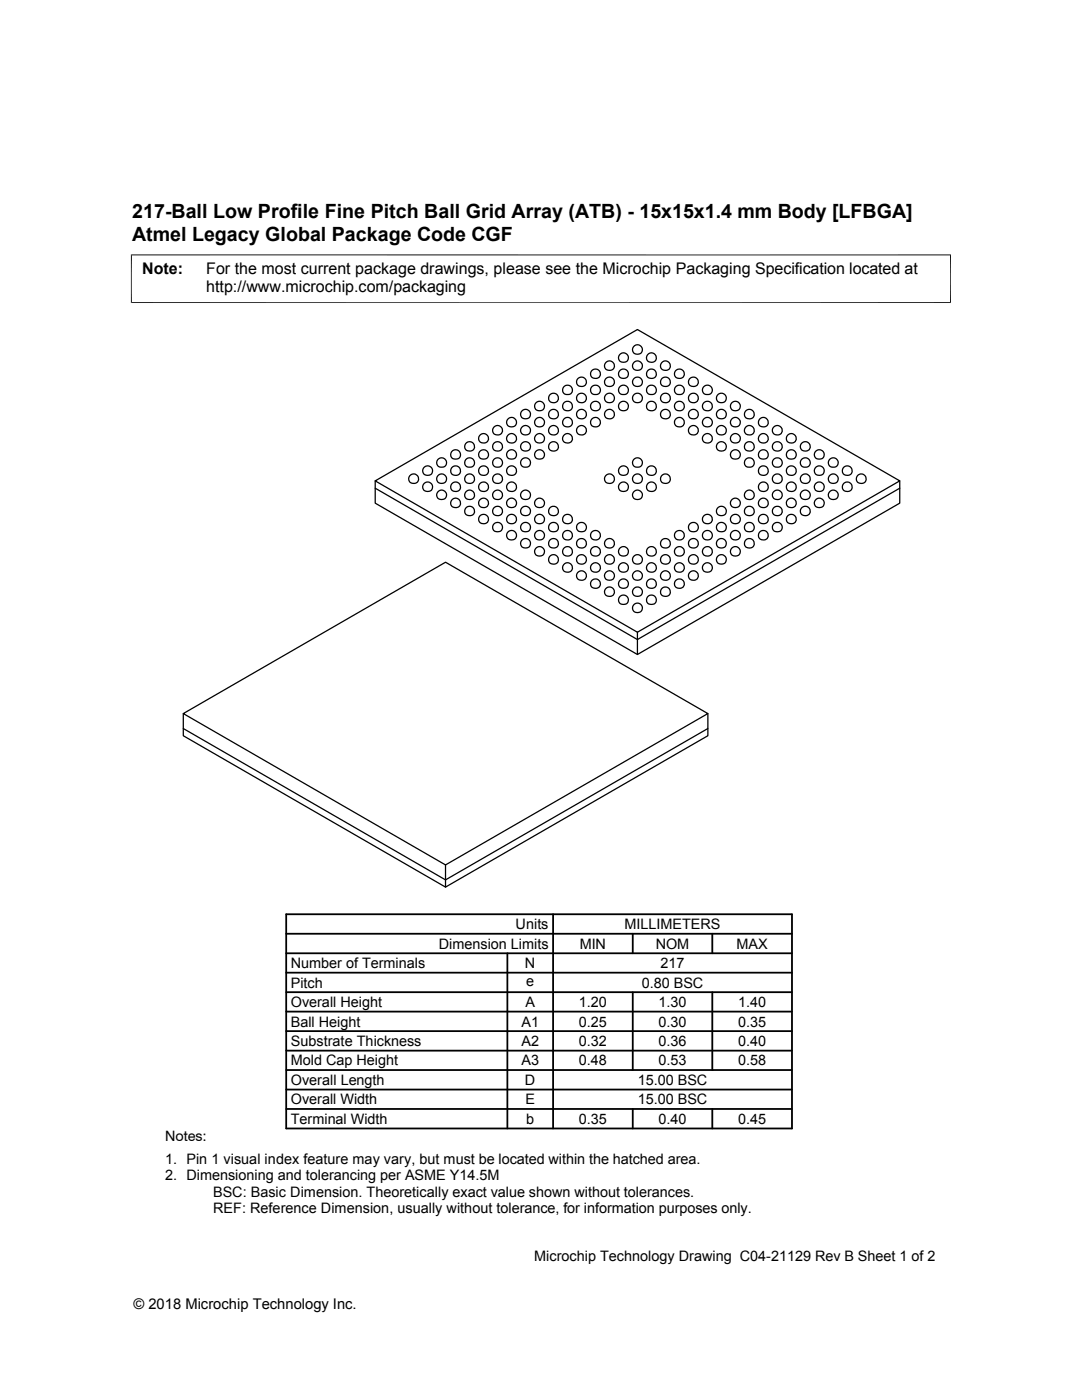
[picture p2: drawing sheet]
<svg xmlns="http://www.w3.org/2000/svg" width="216mm" height="279mm" viewBox="0 0 216 279" stroke-linecap="round" stroke-linejoin="round" font-family="sans-serif">
<g fill="none" stroke="#000" stroke-width=".25">
<path d="M74.9 96l52.3-30.2 52.3 30.2-52.3 30.2zM74.9 96v4.4l52.3 30.2 52.3-30.2v-4.4M74.9 97.4l52.3 30.2 52.3-30.2M127.2 126.2v4.4M36.6 142.4l52.3-30.2 52.3 30.2-52.3 30.2zM36.6 142.4v4.4l52.3 30.2 52.3-30.2v-4.4M36.6 145.4l52.3 30.2 52.3-30.2M88.9 172.6v4.4"/>
<circle cx="110.5" cy="79.5" r=".99"/>
<circle cx="113.3" cy="77.9" r=".98"/>
<circle cx="116" cy="79.5" r=".98"/>
<circle cx="116" cy="76.2" r=".98"/>
<circle cx="118.8" cy="77.8" r=".98"/>
<circle cx="118.8" cy="74.6" r=".98"/>
<circle cx="121.6" cy="79.5" r=".98"/>
<circle cx="121.6" cy="73" r=".98"/>
<circle cx="121.6" cy="76.2" r=".98"/>
<circle cx="124.4" cy="77.8" r=".98"/>
<circle cx="124.4" cy="71.4" r=".98"/>
<circle cx="124.4" cy="74.6" r=".98"/>
<circle cx="127.2" cy="69.8" r=".98"/>
<circle cx="127.2" cy="79.5" r=".98"/>
<circle cx="127.2" cy="73" r=".98"/>
<circle cx="127.2" cy="76.2" r=".98"/>
<circle cx="130" cy="71.4" r=".98"/>
<circle cx="130" cy="77.9" r=".98"/>
<circle cx="130" cy="74.6" r=".98"/>
<circle cx="132.8" cy="79.5" r=".99"/>
<circle cx="132.8" cy="73" r=".98"/>
<circle cx="132.8" cy="76.2" r=".98"/>
<circle cx="135.6" cy="77.8" r=".98"/>
<circle cx="135.6" cy="74.6" r=".98"/>
<circle cx="138.4" cy="79.5" r=".98"/>
<circle cx="138.4" cy="76.2" r=".98"/>
<circle cx="141.2" cy="77.8" r=".98"/>
<circle cx="144" cy="79.5" r=".98"/>
<circle cx="82.6" cy="95.6" r=".98"/>
<circle cx="85.3" cy="94" r=".98"/>
<circle cx="85.3" cy="97.2" r=".98"/>
<circle cx="88.1" cy="92.3" r=".98"/>
<circle cx="88.1" cy="95.6" r=".98"/>
<circle cx="88.1" cy="98.8" r=".98"/>
<circle cx="90.9" cy="94" r=".99"/>
<circle cx="90.9" cy="97.2" r=".98"/>
<circle cx="90.9" cy="90.7" r=".98"/>
<circle cx="93.7" cy="95.6" r=".98"/>
<circle cx="93.7" cy="98.8" r=".98"/>
<circle cx="93.7" cy="92.4" r=".98"/>
<circle cx="93.7" cy="89.1" r=".98"/>
<circle cx="96.5" cy="90.7" r=".98"/>
<circle cx="96.5" cy="94" r=".98"/>
<circle cx="96.5" cy="97.2" r=".98"/>
<circle cx="96.5" cy="87.5" r=".98"/>
<circle cx="99.3" cy="92.3" r=".98"/>
<circle cx="99.3" cy="95.6" r=".98"/>
<circle cx="99.3" cy="98.8" r=".98"/>
<circle cx="99.3" cy="85.9" r=".98"/>
<circle cx="99.3" cy="89.1" r=".98"/>
<circle cx="102.1" cy="90.7" r=".98"/>
<circle cx="102.1" cy="84.3" r=".98"/>
<circle cx="102.1" cy="94" r=".99"/>
<circle cx="102.1" cy="97.2" r=".98"/>
<circle cx="102.1" cy="87.5" r=".98"/>
<circle cx="104.9" cy="92.3" r=".98"/>
<circle cx="104.9" cy="82.7" r=".98"/>
<circle cx="104.9" cy="98.8" r=".98"/>
<circle cx="104.9" cy="85.9" r=".98"/>
<circle cx="104.9" cy="89.1" r=".98"/>
<circle cx="107.7" cy="90.7" r=".98"/>
<circle cx="107.7" cy="81.1" r=".98"/>
<circle cx="107.7" cy="84.3" r=".98"/>
<circle cx="107.7" cy="87.5" r=".98"/>
<circle cx="110.5" cy="82.7" r=".98"/>
<circle cx="110.5" cy="85.9" r=".98"/>
<circle cx="110.5" cy="89.1" r=".98"/>
<circle cx="113.2" cy="81.1" r=".99"/>
<circle cx="113.3" cy="84.3" r=".98"/>
<circle cx="113.3" cy="87.5" r=".98"/>
<circle cx="116" cy="82.7" r=".98"/>
<circle cx="116" cy="85.9" r=".98"/>
<circle cx="118.8" cy="81.1" r=".98"/>
<circle cx="118.8" cy="84.3" r=".98"/>
<circle cx="121.6" cy="95.6" r=".98"/>
<circle cx="121.6" cy="82.7" r=".98"/>
<circle cx="124.4" cy="94" r=".98"/>
<circle cx="124.4" cy="81.1" r=".98"/>
<circle cx="124.4" cy="97.2" r=".98"/>
<circle cx="127.2" cy="92.3" r=".98"/>
<circle cx="127.2" cy="95.6" r=".98"/>
<circle cx="127.2" cy="98.8" r=".98"/>
<circle cx="130" cy="94" r=".99"/>
<circle cx="130" cy="81.1" r=".99"/>
<circle cx="130" cy="97.2" r=".98"/>
<circle cx="132.8" cy="95.6" r=".98"/>
<circle cx="132.8" cy="82.7" r=".98"/>
<circle cx="135.6" cy="81.1" r=".98"/>
<circle cx="135.6" cy="84.3" r=".98"/>
<circle cx="138.4" cy="82.7" r=".98"/>
<circle cx="138.4" cy="85.9" r=".98"/>
<circle cx="141.2" cy="84.3" r=".98"/>
<circle cx="141.2" cy="81.1" r=".99"/>
<circle cx="141.2" cy="87.5" r=".98"/>
<circle cx="144" cy="82.7" r=".98"/>
<circle cx="144" cy="85.9" r=".98"/>
<circle cx="144" cy="89.1" r=".98"/>
<circle cx="146.7" cy="81.1" r=".98"/>
<circle cx="146.7" cy="90.7" r=".98"/>
<circle cx="146.7" cy="84.3" r=".98"/>
<circle cx="146.8" cy="87.5" r=".98"/>
<circle cx="149.5" cy="82.7" r=".98"/>
<circle cx="149.5" cy="98.8" r=".98"/>
<circle cx="149.5" cy="85.9" r=".98"/>
<circle cx="149.5" cy="92.4" r=".98"/>
<circle cx="149.5" cy="89.1" r=".98"/>
<circle cx="152.3" cy="94" r=".99"/>
<circle cx="152.3" cy="97.2" r=".98"/>
<circle cx="152.3" cy="84.3" r=".98"/>
<circle cx="152.3" cy="90.7" r=".98"/>
<circle cx="152.3" cy="87.5" r=".98"/>
<circle cx="155.1" cy="92.3" r=".98"/>
<circle cx="155.1" cy="95.6" r=".98"/>
<circle cx="155.1" cy="85.9" r=".98"/>
<circle cx="155.1" cy="98.8" r=".98"/>
<circle cx="155.1" cy="89.1" r=".98"/>
<circle cx="157.9" cy="90.7" r=".98"/>
<circle cx="157.9" cy="94" r=".98"/>
<circle cx="157.9" cy="97.2" r=".98"/>
<circle cx="157.9" cy="87.5" r=".98"/>
<circle cx="160.7" cy="92.3" r=".98"/>
<circle cx="160.7" cy="98.8" r=".98"/>
<circle cx="160.7" cy="95.6" r=".98"/>
<circle cx="160.7" cy="89.1" r=".98"/>
<circle cx="163.5" cy="94" r=".98"/>
<circle cx="163.5" cy="90.7" r=".98"/>
<circle cx="163.5" cy="97.2" r=".98"/>
<circle cx="166.3" cy="92.3" r=".98"/>
<circle cx="166.3" cy="95.6" r=".98"/>
<circle cx="166.3" cy="98.8" r=".98"/>
<circle cx="169.1" cy="94" r=".99"/>
<circle cx="169.1" cy="97.2" r=".98"/>
<circle cx="171.9" cy="95.6" r=".98"/>
<circle cx="90.9" cy="100.4" r=".98"/>
<circle cx="93.7" cy="102" r=".98"/>
<circle cx="96.5" cy="100.4" r=".98"/>
<circle cx="96.5" cy="103.6" r=".98"/>
<circle cx="99.3" cy="105.2" r=".98"/>
<circle cx="99.3" cy="102" r=".98"/>
<circle cx="102.1" cy="106.8" r=".98"/>
<circle cx="102.1" cy="100.4" r=".98"/>
<circle cx="102.1" cy="103.6" r=".98"/>
<circle cx="104.9" cy="108.5" r=".98"/>
<circle cx="104.9" cy="105.2" r=".98"/>
<circle cx="104.9" cy="102" r=".98"/>
<circle cx="107.7" cy="110.1" r=".98"/>
<circle cx="107.7" cy="106.8" r=".98"/>
<circle cx="107.7" cy="100.4" r=".98"/>
<circle cx="107.7" cy="103.6" r=".98"/>
<circle cx="110.5" cy="108.5" r=".99"/>
<circle cx="110.5" cy="111.7" r=".98"/>
<circle cx="110.5" cy="105.2" r=".98"/>
<circle cx="110.5" cy="102" r=".98"/>
<circle cx="113.2" cy="106.8" r=".99"/>
<circle cx="113.2" cy="110.1" r=".98"/>
<circle cx="113.3" cy="113.3" r=".98"/>
<circle cx="113.3" cy="103.6" r=".98"/>
<circle cx="116" cy="105.2" r=".98"/>
<circle cx="116" cy="108.5" r=".98"/>
<circle cx="116" cy="111.7" r=".98"/>
<circle cx="116" cy="114.9" r=".98"/>
<circle cx="118.8" cy="106.8" r=".98"/>
<circle cx="118.8" cy="110.1" r=".98"/>
<circle cx="118.8" cy="113.3" r=".98"/>
<circle cx="118.8" cy="116.5" r=".98"/>
<circle cx="121.6" cy="114.9" r=".98"/>
<circle cx="121.6" cy="108.5" r=".99"/>
<circle cx="121.6" cy="111.7" r=".98"/>
<circle cx="121.6" cy="118.1" r=".98"/>
<circle cx="124.4" cy="119.7" r=".98"/>
<circle cx="124.4" cy="110.1" r=".98"/>
<circle cx="124.4" cy="113.3" r=".98"/>
<circle cx="124.4" cy="116.5" r=".98"/>
<circle cx="127.2" cy="111.7" r=".98"/>
<circle cx="127.2" cy="114.9" r=".98"/>
<circle cx="127.2" cy="118.1" r=".98"/>
<circle cx="130" cy="110.1" r=".98"/>
<circle cx="130" cy="113.3" r=".98"/>
<circle cx="130" cy="119.7" r=".98"/>
<circle cx="130" cy="116.5" r=".98"/>
<circle cx="132.8" cy="108.5" r=".99"/>
<circle cx="132.8" cy="111.7" r=".98"/>
<circle cx="132.8" cy="114.9" r=".98"/>
<circle cx="132.8" cy="118.1" r=".98"/>
<circle cx="135.6" cy="106.8" r=".98"/>
<circle cx="135.6" cy="110.1" r=".98"/>
<circle cx="135.6" cy="113.3" r=".98"/>
<circle cx="135.6" cy="116.5" r=".98"/>
<circle cx="138.4" cy="105.2" r=".98"/>
<circle cx="138.4" cy="108.5" r=".98"/>
<circle cx="138.4" cy="111.7" r=".98"/>
<circle cx="138.4" cy="114.9" r=".98"/>
<circle cx="141.2" cy="106.8" r=".98"/>
<circle cx="141.2" cy="113.3" r=".98"/>
<circle cx="141.2" cy="110.1" r=".98"/>
<circle cx="141.2" cy="103.6" r=".98"/>
<circle cx="144" cy="108.5" r=".98"/>
<circle cx="144" cy="105.2" r=".98"/>
<circle cx="144" cy="111.7" r=".98"/>
<circle cx="144" cy="102" r=".98"/>
<circle cx="146.7" cy="106.8" r=".98"/>
<circle cx="146.7" cy="110.1" r=".98"/>
<circle cx="146.7" cy="100.4" r=".98"/>
<circle cx="146.8" cy="103.6" r=".98"/>
<circle cx="149.5" cy="108.5" r=".99"/>
<circle cx="149.5" cy="105.2" r=".98"/>
<circle cx="149.5" cy="102" r=".98"/>
<circle cx="152.3" cy="106.8" r=".99"/>
<circle cx="152.3" cy="100.4" r=".98"/>
<circle cx="152.3" cy="103.6" r=".98"/>
<circle cx="155.1" cy="105.2" r=".98"/>
<circle cx="155.1" cy="102" r=".98"/>
<circle cx="157.9" cy="100.4" r=".98"/>
<circle cx="157.9" cy="103.6" r=".98"/>
<circle cx="160.7" cy="102" r=".98"/>
<circle cx="163.5" cy="100.4" r=".98"/>
<circle cx="127.2" cy="121.3" r=".98"/>
</g>
<path d="M26.1 50.9h163.7M26.2 50.8v9.7M189.7 50.8v9.7M26.1 60.4h163.7" fill="none" stroke="#000" stroke-width=".2"/>
<g fill="none" stroke="#000" stroke-width=".36">
<path d="M57.1 198h100.9M57.1 194.1h100.9M57.1 190.2h100.9M57.1 186.4h100.9M57.1 182.5h100.9v42.7h-100.9zM101.2 190.2v35M110.4 182.5v42.7M126.3 186.4v3.8M126.3 198v15.6M142.1 186.4v3.8M142.1 198v15.6M57.1 201.9h100.9"/>
<path d="M57.1 213.6h100.9M57.1 209.7h100.9M57.1 205.8h100.9M57.1 217.4h100.9M57.1 221.3h100.9M126.3 221.3v3.9M142.1 221.3v3.9"/>
</g>
<g font-size="3.9">
<text x="26.4" y="43.5">217-Ball Low Profile Fine Pitch Ball Grid Array (ATB) - 15x15x1.4 mm Body [LFBGA]</text>
<text x="26.4" y="48">Atmel Legacy Global Package Code CGF</text>
</g>
<g font-size="3.2">
<text x="28.4" y="54.6">Note:</text>
<text x="41.1" y="58.3">http://www.microchip.com/packaging</text>
<text x="41.1" y="54.6">For the most current package drawings, please see the Microchip Packaging Specification located at</text>
</g>
<g font-size="2.9">
<text x="102.9" y="185.4">Units</text>
<text x="124.6" y="185.4">MILLIMETERS</text>
<text x="87.6" y="189.3">Dimension Limits</text>
<text x="115.7" y="189.3">MIN</text>
<text x="130.8" y="189.3">NOM</text>
<text x="147" y="189.3">MAX</text>
<text x="58" y="193.2">Number of Terminals</text>
<text x="58" y="197.1">Pitch</text>
<text x="104.8" y="193.2">N</text>
<text x="105" y="196.8">e</text>
<text x="128" y="197.1">0.80 BSC</text>
<text x="131.8" y="193.2">217</text>
<text x="58" y="201">Overall Height</text>
<text x="104.8" y="201">A</text>
<text x="115.5" y="201">1.20</text>
<text x="131.4" y="201">1.30</text>
<text x="147.3" y="201">1.40</text>
<text x="58" y="208.7">Substrate Thickness</text>
<text x="58" y="204.9">Ball Height</text>
<text x="104.1" y="208.8">A2</text>
<text x="104.1" y="204.9">A1</text>
<text x="115.5" y="204.9">0.25</text>
<text x="115.5" y="208.7">0.32</text>
<text x="131.4" y="208.7">0.36</text>
<text x="131.4" y="204.9">0.30</text>
<text x="147.3" y="208.7">0.40</text>
<text x="147.3" y="204.9">0.35</text>
<text x="58" y="212.6">Mold Cap Height</text>
<text x="104.1" y="212.6">A3</text>
<text x="115.5" y="212.6">0.48</text>
<text x="131.4" y="212.6">0.53</text>
<text x="147.3" y="212.6">0.58</text>
<text x="58" y="216.5">Overall Length</text>
<text x="58" y="220.4">Overall Width</text>
<text x="104.8" y="216.5">D</text>
<text x="104.8" y="220.4">E</text>
<text x="127.3" y="216.5">15.00 BSC</text>
<text x="127.3" y="220.4">15.00 BSC</text>
<text x="32.9" y="227.6">Notes:</text>
<text x="58" y="224.3">Terminal Width</text>
<text x="105" y="224.3">b</text>
<text x="115.5" y="224.3">0.35</text>
<text x="131.4" y="224.3">0.40</text>
<text x="147.3" y="224.3">0.45</text>
<text x="32.9" y="232.2">1. Pin 1 visual index feature may vary, but must be located within the hatched area.</text>
<text x="32.9" y="235.5">2. Dimensioning and tolerancing per ASME Y14.5M</text>
<text x="42.5" y="238.8">BSC: Basic Dimension. Theoretically exact value shown without tolerances.</text>
<text x="42.5" y="242.2">REF: Reference Dimension, usually without tolerance, for information purposes only.</text>
<text x="106.6" y="251.7">Microchip Technology Drawing C04-21129 Rev B Sheet 1 of 2</text>
<text x="26.6" y="261.3">© 2018 Microchip Technology Inc.</text>
</g>
</svg>
